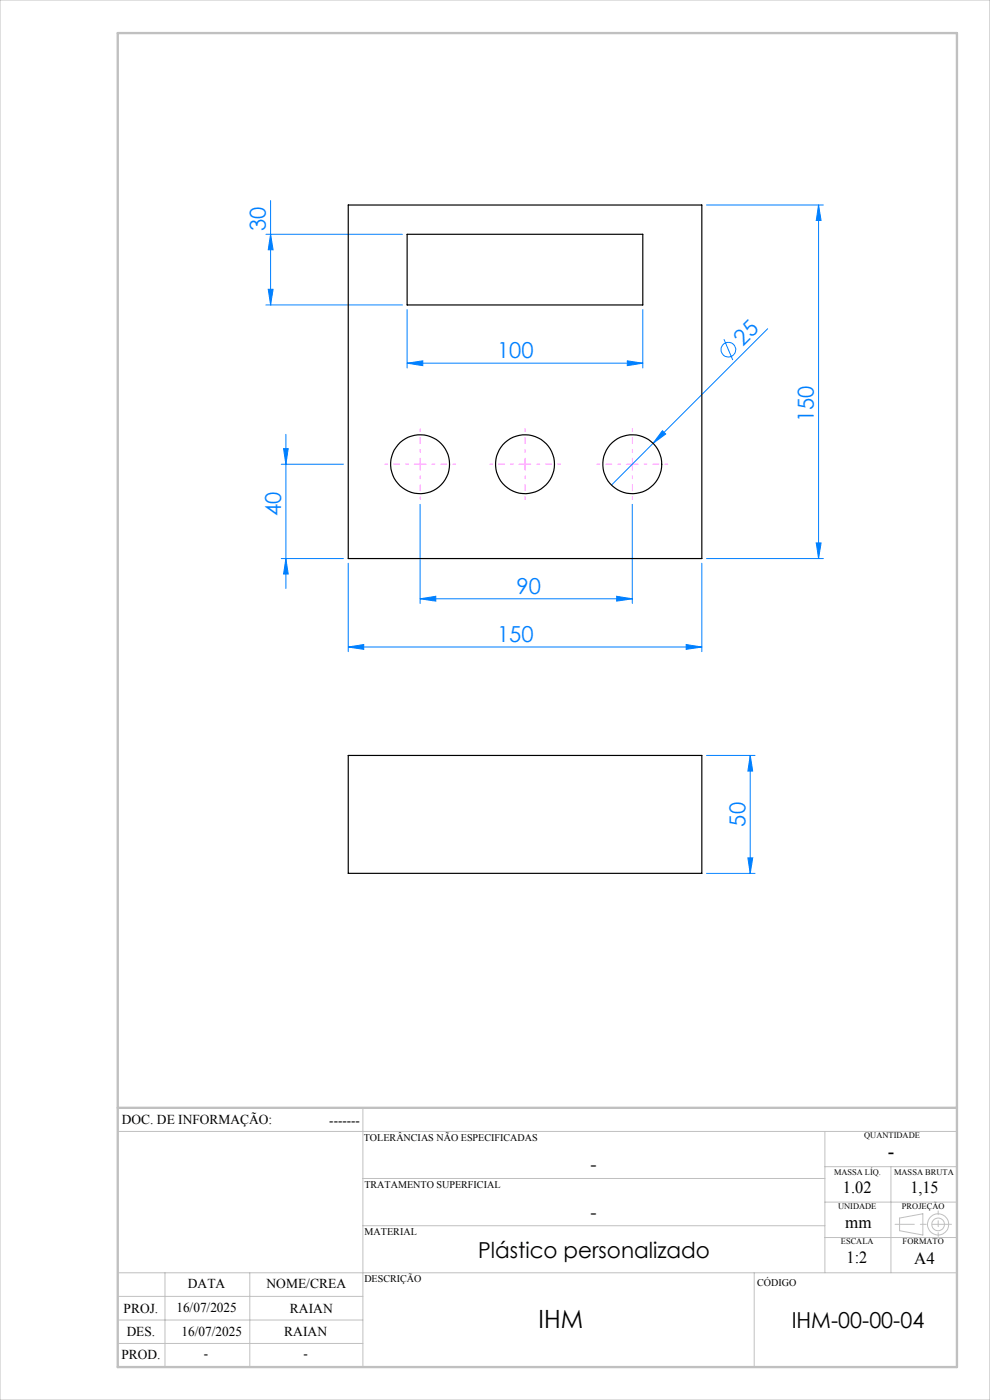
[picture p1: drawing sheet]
<svg xmlns="http://www.w3.org/2000/svg" width="210mm" height="297mm" viewBox="0 0 210 297" stroke-linecap="round" stroke-linejoin="round" font-family="sans-serif">
<g fill="none" stroke="#0080ff" stroke-width=".21">
<path d="M56.4 49.7h29M57.4 42.5v22.2M57.4 49.7l.5 3.3h-1zM149.9 43.5h24.8M173.6 43.5v75M173.6 43.5l.6 3.3h-1.1zM56.4 64.7h29M56.9 61.4h1l-.5 3.3zM86.4 77l3.3-.5v1.1zM86.4 65.7v12.4M86.4 77h49.9M133.1 76.5l3.2 .5-3.2 .6z"/>
<path d="M136.3 65.7v12.4M153.6 72l1.8 4.4M162.8 69.7l-24.3 24.3M59.7 98.5h13.1M60.1 95.2h1l-.5 3.3zM60.6 92.1v32.7M138.5 94l-8.8 8.9M140.5 91.4l.7 .7-2.7 1.9zM59.7 118.5h13.1M60.6 118.5l.5 3.3h-1zM73.9 119.5v18.8M89.1 107v21"/>
<path d="M134.1 107v21M148.9 119.5v18.8M149.9 118.5h24.8M173.1 115.2h1.1l-.6 3.3zM73.9 137.3l3.3-.6v1.1zM73.9 137.3h75M89.1 127l3.3-.5v1zM89.1 127h45M130.8 126.5l3.3 .5-3.3 .5zM145.6 136.7l3.3 .6-3.3 .5zM149.9 160.3h10.3M159.1 160.3v25"/>
<path d="M159.1 160.3l.6 3.3h-1.1zM149.9 185.3h10.3M158.6 182h1.1l-.6 3.3z"/>
<circle cx="154.5" cy="74.2" r="1.56"/>
</g>
<g fill="none" stroke="#c0c0c0" stroke-width=".21">
<path d="M0 0h210v297h-210zM77 235v55M25 240h178M77 250h98M175 240v30M175 255h28M175 247.5h28M189 247.5v22.5M190.8 258.4l5-.9v4.5l-5-.9zM25 275h52M25 270h178M35 270v20"/>
<path d="M53 270v20M77 260h98M160 270v20M175 262.5h28M25 285h52M25 280h52"/>
<circle cx="199" cy="259.7" r="1.34"/>
<circle cx="199" cy="259.7" r="2.25"/>
</g>
<path d="M86.6 98.5h-5M89.1 96v-5M91.6 98.5h5M108.9 98.5h-5M111.4 96v-5M113.9 98.5h5M131.6 98.5h-5M134.1 96v-5M136.6 98.5h5M89.1 101v5M111.4 101v5M134.1 101v5" fill="none" stroke="#ff80ff" stroke-width=".21" stroke-dasharray="15.2 1.3 1.3 1.3" stroke-dashoffset="14.6"/>
<path d="M87.9 98.5h2.5M89.1 97.2v2.5M110.1 98.5h2.5M111.4 97.2v2.5M132.9 98.5h2.5M134.1 97.2v2.5" fill="none" stroke="#ff80ff" stroke-width=".21"/>
<path d="M201.8 259.7h-11.9" fill="none" stroke="#c0c0c0" stroke-width=".21" stroke-dasharray="15.2 1.3 1.3 1.3" stroke-dashoffset="11.2"/>
<path d="M199 256.9v5.4" fill="none" stroke="#c0c0c0" stroke-width=".21" stroke-dasharray="15.2 1.3 1.3 1.3" stroke-dashoffset="14.4"/>
<path d="M25 7h178v283h-178zM25 235h178" fill="none" stroke="#c0c0c0" stroke-width=".5"/>
<g fill="#0080ff">
<path d="M140.5 91.4l.7 .7-2.7 1.9z"/>
<path d="M73.9 137.3l3.3-.6v1.1zM145.6 136.7l3.3 .6-3.3 .5z"/>
<path d="M173.6 43.5l.6 3.3h-1.1zM173.1 115.2h1.1l-.6 3.3zM57.4 49.7l.5 3.3h-1zM56.9 61.4h1l-.5 3.3zM60.1 95.2h1l-.5 3.3zM60.6 118.5l.5 3.3h-1zM159.1 160.3l.6 3.3h-1.1zM158.6 182h1.1l-.6 3.3z"/>
<path d="M86.4 77l3.3-.5v1.1zM133.1 76.5l3.2 .5-3.2 .6zM89.1 127l3.3-.5v1zM130.8 126.5l3.3 .5-3.3 .5z"/>
</g>
<g fill="none" stroke="#000" stroke-width=".25">
<path d="M73.9 43.5h75v75h-75zM86.4 49.7h49.9v15h-49.9zM73.9 160.3h75v25h-75z"/>
<circle cx="89.1" cy="98.5" r="6.2"/>
<circle cx="111.4" cy="98.5" r="6.3"/>
<circle cx="134.1" cy="98.5" r="6.3"/>
</g>
<text font-size="5.3" x="114.3" y="281.7">IHM</text>
<g font-size="4.7" fill="#0080ff">
<text x="56.4" y="49" transform="rotate(-90 56.4 49)">30</text>
<text x="105.4" y="76">100</text>
<text x="157.5" y="73.6" transform="rotate(-45 157.5 73.6)">25</text>
<text x="172.6" y="89.5" transform="rotate(-90 172.6 89.5)">150</text>
<text x="59.6" y="109.5" transform="rotate(-90 59.6 109.5)">40</text>
<text x="109.6" y="126">90</text>
<text x="105.4" y="136.2">150</text>
<text x="158.1" y="175.3" transform="rotate(-90 158.1 175.3)">50</text>
</g>
<g font-size="4.7">
<text x="101.4" y="266.8">Plástico personalizado</text>
<text x="167.9" y="281.7">IHM-00-00-04</text>
</g>
<text font-size="4.3" x="188.3" y="245.8">-</text>
<g font-size="4">
<text x="125.2" y="248.4">-</text>
<text x="125.2" y="258.6">-</text>
</g>
<g font-size="3.6">
<text x="178.8" y="253.1">1.02</text>
<text x="193.1" y="253.1">1,15</text>
<text x="179.3" y="260.6">mm</text>
<text x="179.6" y="267.9">1:2</text>
<text x="193.9" y="268.1">A4</text>
</g>
<g font-size="2.9">
<text x="25.9" y="238.4">DOC. DE INFORMAÇÃO:</text>
<text x="69.8" y="238.6">-------</text>
<text x="39.9" y="273.2">DATA</text>
<text x="56.5" y="273.2">NOME/CREA</text>
<text x="26.2" y="278.6">PROJ.</text>
<text x="37.4" y="278.2">16/07/2025</text>
<text x="61.5" y="278.6">RAIAN</text>
<text x="26.9" y="283.4">DES.</text>
<text x="38.5" y="283.4">16/07/2025</text>
<text x="60.3" y="283.4">RAIAN</text>
<text x="25.7" y="288.3">PROD.</text>
<text x="43.3" y="288">-</text>
<text x="64.4" y="288">-</text>
</g>
<g font-size="2.2">
<text x="77.2" y="242.1">TOLERÂNCIAS NÃO ESPECIFICADAS</text>
<text x="77.3" y="251.9">TRATAMENTO SUPERFICIAL</text>
<text x="77.3" y="261.9">MATERIAL</text>
<text x="77.3" y="272.1">DESCRIÇÃO</text>
<text x="160.6" y="272.8">CÓDIGO</text>
</g>
<g font-size="1.8">
<text x="183.3" y="241.4">QUANTIDADE</text>
<text x="176.9" y="249.2">MASSA LÍQ.</text>
<text x="189.7" y="249.2">MASSA BRUTA</text>
<text x="177.8" y="256.5">UNIDADE</text>
<text x="191.3" y="256.5">PROJEÇÃO</text>
<text x="178.4" y="264">ESCALA</text>
<text x="191.5" y="264">FORMATO</text>
</g>
</svg>
